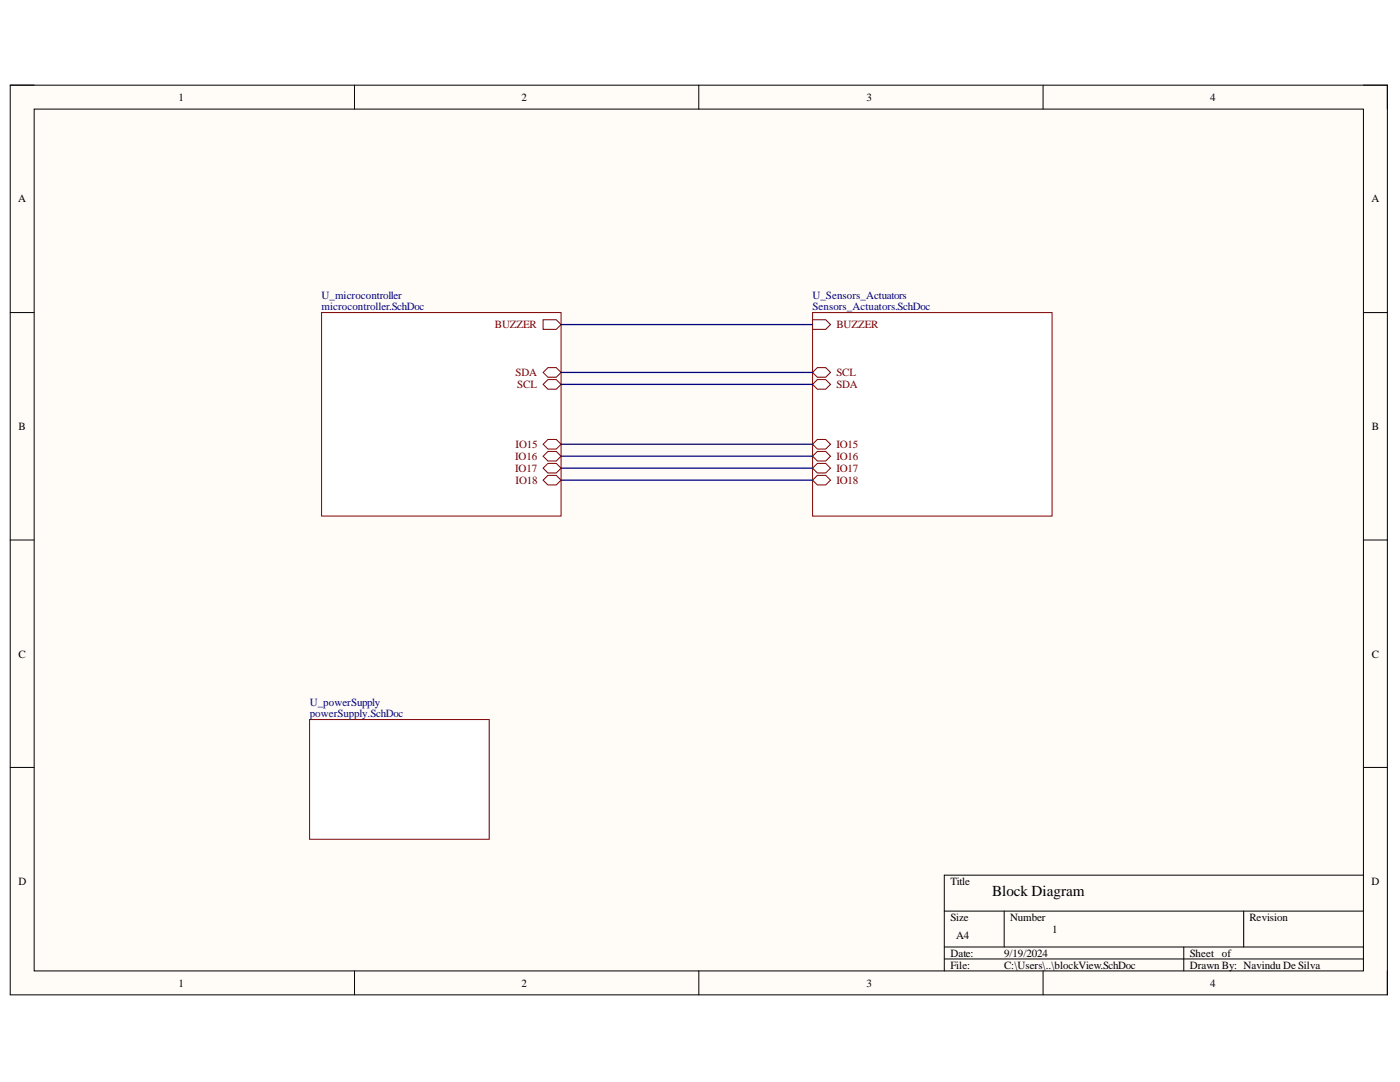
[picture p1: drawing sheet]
<svg xmlns="http://www.w3.org/2000/svg" width="279mm" height="216mm" viewBox="0 0 279 216" stroke-linecap="round" stroke-linejoin="round" font-family="sans-serif">
<path d="M2 17h274.9v181.5h-274.9z" fill-rule="evenodd" fill="#fffcf8"/>
<path d="M2 17h274.9v181.5h-274.9z" fill="none" stroke="#000" stroke-width=".2"/>
<path d="M6.8 21.8h265.3v171.9h-265.3z" fill-rule="evenodd" fill="#fffcf8"/>
<g fill="none" stroke="#000" stroke-width=".2">
<path d="M2 17h4.8M70.7 17v4.8M139.5 17v4.8M208.2 17v4.8M272.1 17h4.8v4.8M6.8 21.8h265.3v171.9h-265.3zM2 62.4h4.8M272.1 62.4h4.8M2 107.8h4.8M272.1 107.8h4.8M2 153.1h4.8M272.1 153.1h4.8"/>
<path d="M272.1 174.6h-83.6v19.1M70.8 193.7v4.8M139.5 193.7v4.8M188.5 181.8h83.6M188.5 189h83.6M188.5 191.4h83.6M200.4 181.8v7.2M208.2 193.7v4.8M236.3 189v4.7M248.2 181.8v7.2M276.9 193.7v4.8"/>
</g>
<path d="M64.2 62.4h47.8v40.6h-47.8z" fill-rule="evenodd" fill="#fff"/>
<path d="M64.2 62.4h47.8v40.6h-47.8z" fill="none" stroke="#800000" stroke-width=".2"/>
<path d="M108.4 63.8h2.6l1 1-1 .9h-2.6z" fill-rule="evenodd" fill="#fff"/>
<path d="M108.4 63.8h2.6l1 1-1 .9h-2.6z" fill="none" stroke="#800000" stroke-width=".2"/>
<path d="M108.4 74.3l.9-.9h1.7l1 .9-1 1h-1.7z" fill-rule="evenodd" fill="#fff"/>
<path d="M108.4 74.3l.9-.9h1.7l1 .9-1 1h-1.7z" fill="none" stroke="#800000" stroke-width=".2"/>
<path d="M108.4 76.7l.9-1h1.7l1 1-1 1h-1.7z" fill-rule="evenodd" fill="#fff"/>
<path d="M108.4 76.7l.9-1h1.7l1 1-1 1h-1.7z" fill="none" stroke="#800000" stroke-width=".2"/>
<path d="M108.4 88.6l.9-.9h1.7l1 .9-1 1h-1.7z" fill-rule="evenodd" fill="#fff"/>
<path d="M108.4 88.6l.9-.9h1.7l1 .9-1 1h-1.7z" fill="none" stroke="#800000" stroke-width=".2"/>
<path d="M108.4 91l.9-.9h1.7l1 .9-1 1h-1.7z" fill-rule="evenodd" fill="#fff"/>
<path d="M108.4 91l.9-.9h1.7l1 .9-1 1h-1.7z" fill="none" stroke="#800000" stroke-width=".2"/>
<path d="M108.4 93.4l.9-.9h1.7l1 .9-1 1h-1.7z" fill-rule="evenodd" fill="#fff"/>
<path d="M108.4 93.4l.9-.9h1.7l1 .9-1 1h-1.7z" fill="none" stroke="#800000" stroke-width=".2"/>
<path d="M108.4 95.8l.9-.9h1.7l1 .9-1 1h-1.7z" fill-rule="evenodd" fill="#fff"/>
<path d="M108.4 95.8l.9-.9h1.7l1 .9-1 1h-1.7z" fill="none" stroke="#800000" stroke-width=".2"/>
<path d="M61.8 143.6h35.8v23.9h-35.8z" fill-rule="evenodd" fill="#fff"/>
<path d="M61.8 143.6h35.8v23.9h-35.8z" fill="none" stroke="#800000" stroke-width=".2"/>
<path d="M162.2 62.4h47.8v40.6h-47.8z" fill-rule="evenodd" fill="#fff"/>
<path d="M162.2 62.4h47.8v40.6h-47.8z" fill="none" stroke="#800000" stroke-width=".2"/>
<path d="M162.2 63.8h2.6l.9 1-.9 .9h-2.6z" fill-rule="evenodd" fill="#fff"/>
<path d="M162.2 63.8h2.6l.9 1-.9 .9h-2.6z" fill="none" stroke="#800000" stroke-width=".2"/>
<path d="M162.2 88.6l.9-.9h1.7l.9 .9-.9 1h-1.7z" fill-rule="evenodd" fill="#fff"/>
<path d="M162.2 88.6l.9-.9h1.7l.9 .9-.9 1h-1.7z" fill="none" stroke="#800000" stroke-width=".2"/>
<path d="M162.2 91l.9-.9h1.7l.9 .9-.9 1h-1.7z" fill-rule="evenodd" fill="#fff"/>
<path d="M162.2 91l.9-.9h1.7l.9 .9-.9 1h-1.7z" fill="none" stroke="#800000" stroke-width=".2"/>
<path d="M162.2 93.4l.9-.9h1.7l.9 .9-.9 1h-1.7z" fill-rule="evenodd" fill="#fff"/>
<path d="M162.2 93.4l.9-.9h1.7l.9 .9-.9 1h-1.7z" fill="none" stroke="#800000" stroke-width=".2"/>
<path d="M162.2 95.8l.9-.9h1.7l.9 .9-.9 1h-1.7z" fill-rule="evenodd" fill="#fff"/>
<path d="M162.2 95.8l.9-.9h1.7l.9 .9-.9 1h-1.7z" fill="none" stroke="#800000" stroke-width=".2"/>
<path d="M162.2 74.3l.9-.9h1.7l.9 .9-.9 1h-1.7z" fill-rule="evenodd" fill="#fff"/>
<path d="M162.2 74.3l.9-.9h1.7l.9 .9-.9 1h-1.7z" fill="none" stroke="#800000" stroke-width=".2"/>
<path d="M162.2 76.7l.9-1h1.7l.9 1-.9 1h-1.7z" fill-rule="evenodd" fill="#fff"/>
<path d="M162.2 76.7l.9-1h1.7l.9 1-.9 1h-1.7z" fill="none" stroke="#800000" stroke-width=".2"/>
<path d="M112 64.8h50.2M112 74.3h50.2M112 76.7h50.2M112 88.6h50.2M112 91h50.2M112 93.4h50.2M112 95.8h50.2" fill="none" stroke="#000080" stroke-width=".25"/>
<text font-size="3" x="198" y="178.8">Block Diagram</text>
<g font-size="2.2">
<text x="35.6" y="20.1">1</text>
<text x="104.1" y="20.1">2</text>
<text x="172.9" y="20.1">3</text>
<text x="241.5" y="20.1">4</text>
<text x="3.6" y="40.4">A</text>
<text x="273.7" y="40.4">A</text>
<text x="3.7" y="85.8">B</text>
<text x="273.8" y="85.8">B</text>
<text x="3.7" y="131.2">C</text>
<text x="273.8" y="131.2">C</text>
<text x="3.7" y="176.6">D</text>
<text x="189.7" y="176.6">Title</text>
<text x="273.7" y="176.6">D</text>
<text x="189.7" y="183.7">Size</text>
<text x="201.6" y="183.7">Number</text>
<text x="249.4" y="183.7">Revision</text>
<text x="189.7" y="190.9">Date:</text>
<text x="190.8" y="187.4">A4</text>
<text x="200.4" y="190.9">9/19/2024</text>
<text x="210" y="186.2">1</text>
<text x="237.4" y="190.9">Sheet of</text>
<text x="35.6" y="196.9">1</text>
<text x="104.1" y="196.9">2</text>
<text x="172.9" y="196.9">3</text>
<text x="189.7" y="193.3">File:</text>
<text x="200.4" y="193.3">C:\Users\..\blockView.SchDoc</text>
<text x="237.4" y="193.3">Drawn By: Navindu DeSilva</text>
<text x="241.5" y="196.9">4</text>
</g>
<g font-size="2.2" fill="#000080">
<text x="64.2" y="59.6">U_microcontroller</text>
<text x="162.2" y="59.6">U_Sensors_Actuators</text>
<text x="64.2" y="62">microcontroller.SchDoc</text>
<text x="162.2" y="62">Sensors_Actuators.SchDoc</text>
<text x="61.8" y="140.8">U_powerSupply</text>
<text x="61.8" y="143.2">powerSupply.SchDoc</text>
</g>
<g font-size="2.2" fill="#800000">
<text x="98.8" y="65.5">BUZZER</text>
<text x="166.9" y="65.5">BUZZER</text>
<text x="102.9" y="75">SDA</text>
<text x="103.2" y="77.5">SCL</text>
<text x="166.9" y="75">SCL</text>
<text x="166.9" y="77.5">SDA</text>
<text x="102.9" y="89.4">IO15</text>
<text x="166.9" y="89.4">IO15</text>
<text x="102.8" y="91.8">IO16</text>
<text x="102.8" y="94.1">IO17</text>
<text x="166.9" y="91.8">IO16</text>
<text x="166.9" y="94.1">IO17</text>
<text x="102.9" y="96.6">IO18</text>
<text x="166.9" y="96.6">IO18</text>
</g>
</svg>
